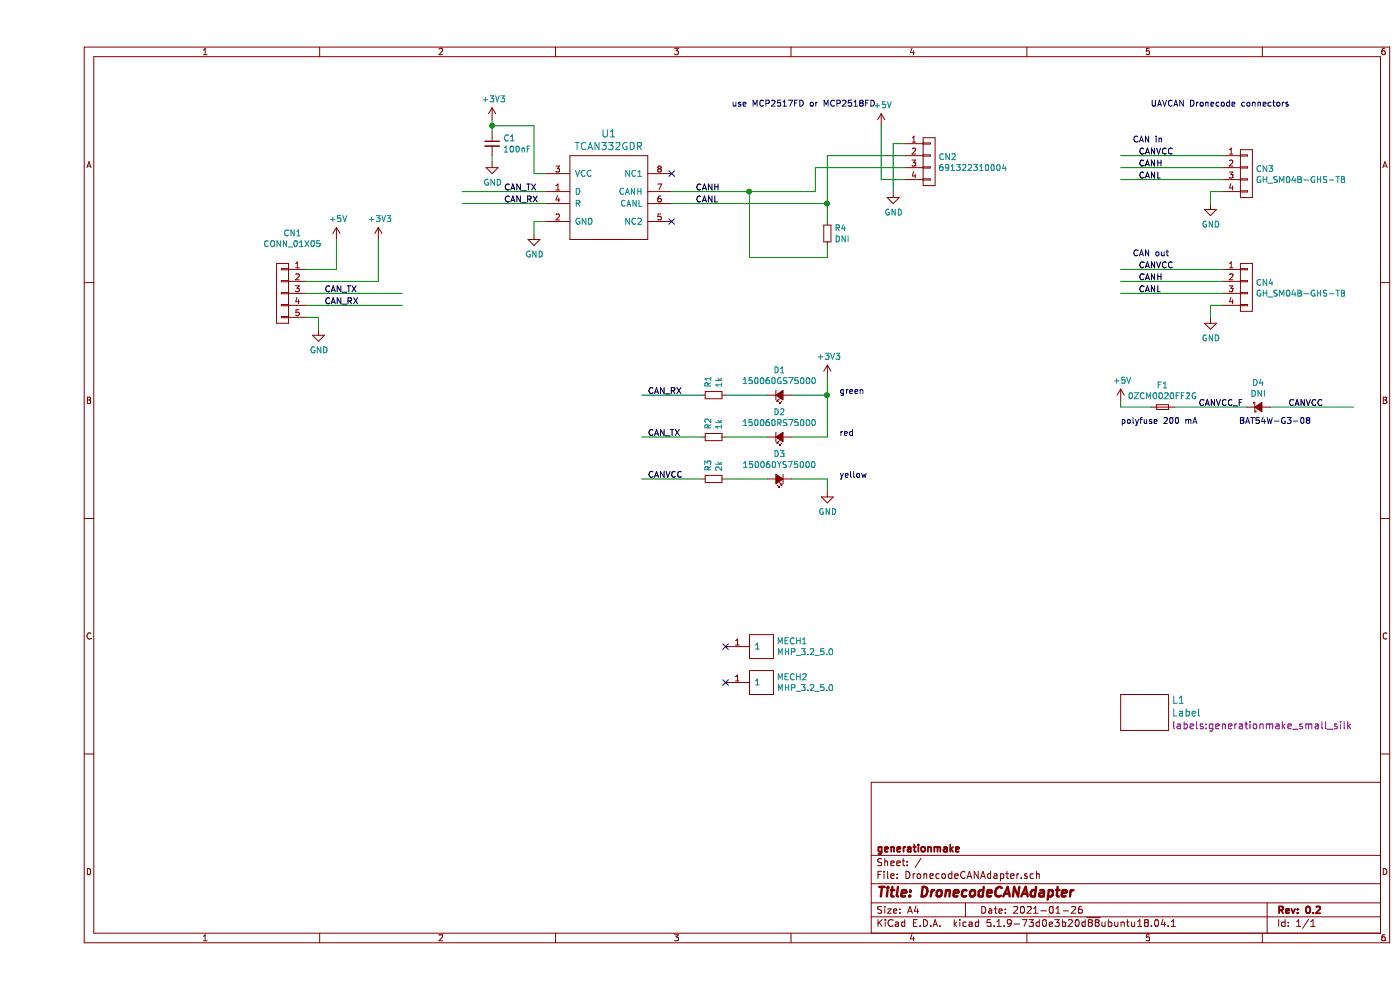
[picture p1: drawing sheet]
EESchema Schematic File Version 4
EELAYER 30 0
EELAYER END
$Descr A4 11693 8268
encoding utf-8
Sheet 1 1
Title "DronecodeCANAdapter"
Date "2021-01-26"
Rev "0.2"
Comp "generationmake"
Comment1 ""
Comment2 ""
Comment3 ""
Comment4 ""
$EndDescr
$Comp
L devices:R_0603 R?
U 1 1
P 6600 1950
AR Path="/5FD58A5B/5FD751AC" Ref="R?"  Part="1" 
AR Path="/5FD751AC" Ref="R4"  Part="1" 
F 0 "R4" H 6659 1996 50  0000 L CNN
F 1 "DNI" H 6659 1905 50  0000 L CNN
F 2 "resistors:R_0603" H 6600 1800 50  0001 C CNN
F 3 "" H 6600 1950 50  0000 C CNN
	1    6600 1950
	1    0    0    -1  
$EndComp
$Comp
L CAN-transceiver:SN65HVD232 U?
U 1 1
P 4250 2000
AR Path="/5FD58A5B/5FD751FF" Ref="U?"  Part="1" 
AR Path="/5FD751FF" Ref="U1"  Part="1" 
F 0 "U1" H 4775 2887 60  0000 C CNN
F 1 "TCAN332GDR" H 4775 2781 60  0000 C CNN
F 2 "SOIC:SOIC-8_3.9x4.9mm_Pitch1.27mm" H 5100 1950 60  0001 C CNN
F 3 "" H 4250 2150 60  0000 C CNN
	1    4250 2000
	1    0    0    -1  
$EndComp
$Comp
L mechanical-connectors:CONN_01X04 CN?
U 1 1
P 7450 1350
AR Path="/5FD58A5B/5FD75207" Ref="CN?"  Part="1" 
AR Path="/5FD75207" Ref="CN2"  Part="1" 
F 0 "CN2" H 7528 1391 50  0000 L CNN
F 1 "691322310004" H 7528 1300 50  0000 L CNN
F 2 "CON_wuerth:WR-TBL_691322310004" H 7450 1350 50  0001 C CNN
F 3 "" H 7450 1350 50  0000 C CNN
	1    7450 1350
	1    0    0    -1  
$EndComp
Wire Wire Line
	5300 1600 5950 1600
Wire Wire Line
	6500 1600 6500 1400
Wire Wire Line
	6500 1400 7250 1400
Wire Wire Line
	5300 1700 6600 1700
Wire Wire Line
	6600 1700 6600 1300
Wire Wire Line
	6600 1300 7250 1300
$Comp
L devices:C_0603 C?
U 1 1
P 3800 1200
AR Path="/5FD58A5B/5FD75213" Ref="C?"  Part="1" 
AR Path="/5FD75213" Ref="C1"  Part="1" 
F 0 "C1" H 3892 1246 50  0000 L CNN
F 1 "100nF" H 3892 1155 50  0000 L CNN
F 2 "capacitors:C_0603" H 3800 1050 50  0001 C CNN
F 3 "" H 3800 1200 50  0000 C CNN
	1    3800 1200
	1    0    0    -1  
$EndComp
$Comp
L power-supply:+3V3 #PWR?
U 1 1
P 3800 1000
AR Path="/5FD58A5B/5FD75219" Ref="#PWR?"  Part="1" 
AR Path="/5FD75219" Ref="#PWR04"  Part="1" 
F 0 "#PWR04" H 3800 850 50  0001 C CNN
F 1 "+3V3" H 3815 1173 50  0000 C CNN
F 2 "" H 3800 1000 50  0000 C CNN
F 3 "" H 3800 1000 50  0000 C CNN
	1    3800 1000
	1    0    0    -1  
$EndComp
$Comp
L power-supply:GND #PWR?
U 1 1
P 3800 1350
AR Path="/5FD58A5B/5FD7521F" Ref="#PWR?"  Part="1" 
AR Path="/5FD7521F" Ref="#PWR05"  Part="1" 
F 0 "#PWR05" H 3800 1100 50  0001 C CNN
F 1 "GND" H 3805 1177 50  0000 C CNN
F 2 "" H 3800 1350 50  0000 C CNN
F 3 "" H 3800 1350 50  0000 C CNN
	1    3800 1350
	1    0    0    -1  
$EndComp
Wire Wire Line
	3800 1300 3800 1350
Wire Wire Line
	3800 1000 3800 1050
$Comp
L power-supply:GND #PWR?
U 1 1
P 4150 1950
AR Path="/5FD58A5B/5FD75227" Ref="#PWR?"  Part="1" 
AR Path="/5FD75227" Ref="#PWR06"  Part="1" 
F 0 "#PWR06" H 4150 1700 50  0001 C CNN
F 1 "GND" H 4155 1777 50  0000 C CNN
F 2 "" H 4150 1950 50  0000 C CNN
F 3 "" H 4150 1950 50  0000 C CNN
	1    4150 1950
	1    0    0    -1  
$EndComp
$Comp
L power-supply:GND #PWR?
U 1 1
P 7150 1600
AR Path="/5FD58A5B/5FD7522D" Ref="#PWR?"  Part="1" 
AR Path="/5FD7522D" Ref="#PWR09"  Part="1" 
F 0 "#PWR09" H 7150 1350 50  0001 C CNN
F 1 "GND" H 7155 1427 50  0000 C CNN
F 2 "" H 7150 1600 50  0000 C CNN
F 3 "" H 7150 1600 50  0000 C CNN
	1    7150 1600
	1    0    0    -1  
$EndComp
Wire Wire Line
	7250 1200 7150 1200
Wire Wire Line
	7150 1200 7150 1600
Wire Wire Line
	7250 1500 7050 1500
Wire Wire Line
	7050 1500 7050 1050
Wire Wire Line
	3800 1050 4150 1050
Wire Wire Line
	4150 1050 4150 1450
Wire Wire Line
	4150 1450 4250 1450
Connection ~ 3800 1050
Wire Wire Line
	3800 1050 3800 1100
Wire Wire Line
	4250 1850 4150 1850
Wire Wire Line
	4150 1850 4150 1950
NoConn ~ 5300 1850
NoConn ~ 5300 1450
Text Label 5500 1600 0    50   ~ 0
CANH
Text Label 5500 1700 0    50   ~ 0
CANL
Wire Wire Line
	6600 1850 6600 1700
Connection ~ 6600 1700
Wire Wire Line
	6600 2050 6600 2150
Connection ~ 5950 1600
Wire Wire Line
	5950 1600 6500 1600
Wire Wire Line
	5950 1600 5950 2150
$Comp
L mechanical-connectors:CONN_01X04 CN?
U 1 1
P 10100 1450
AR Path="/5FD58A5B/5FD75257" Ref="CN?"  Part="1" 
AR Path="/5FD75257" Ref="CN3"  Part="1" 
F 0 "CN3" H 10178 1491 50  0000 L CNN
F 1 "GH_SM04B-GHS-TB" H 10178 1400 50  0000 L CNN
F 2 "Connector_JST:JST_GH_SM04B-GHS-TB_1x04-1MP_P1.25mm_Horizontal" H 10100 1450 50  0001 C CNN
F 3 "" H 10100 1450 50  0000 C CNN
	1    10100 1450
	1    0    0    -1  
$EndComp
Wire Wire Line
	9050 1400 9900 1400
Wire Wire Line
	9050 1500 9900 1500
Text Label 9200 1400 0    50   ~ 0
CANH
Text Label 9200 1500 0    50   ~ 0
CANL
$Comp
L power-supply:GND #PWR?
U 1 1
P 9800 1700
AR Path="/5FD58A5B/5FD75261" Ref="#PWR?"  Part="1" 
AR Path="/5FD75261" Ref="#PWR011"  Part="1" 
F 0 "#PWR011" H 9800 1450 50  0001 C CNN
F 1 "GND" H 9805 1527 50  0000 C CNN
F 2 "" H 9800 1700 50  0000 C CNN
F 3 "" H 9800 1700 50  0000 C CNN
	1    9800 1700
	1    0    0    -1  
$EndComp
Wire Wire Line
	9900 1600 9800 1600
Wire Wire Line
	9800 1600 9800 1700
Text Notes 9150 1200 0    50   ~ 0
CAN in
Text Notes 9300 900  0    50   ~ 0
UAVCAN Dronecode connectors
$Comp
L mechanical-connectors:CONN_01X04 CN?
U 1 1
P 10100 2400
AR Path="/5FD58A5B/5FD7526B" Ref="CN?"  Part="1" 
AR Path="/5FD7526B" Ref="CN4"  Part="1" 
F 0 "CN4" H 10178 2441 50  0000 L CNN
F 1 "GH_SM04B-GHS-TB" H 10178 2350 50  0000 L CNN
F 2 "Connector_JST:JST_GH_SM04B-GHS-TB_1x04-1MP_P1.25mm_Horizontal" H 10100 2400 50  0001 C CNN
F 3 "" H 10100 2400 50  0000 C CNN
	1    10100 2400
	1    0    0    -1  
$EndComp
Wire Wire Line
	9050 2350 9900 2350
Wire Wire Line
	9050 2450 9900 2450
Text Label 9200 2350 0    50   ~ 0
CANH
Text Label 9200 2450 0    50   ~ 0
CANL
$Comp
L power-supply:GND #PWR?
U 1 1
P 9800 2650
AR Path="/5FD58A5B/5FD75275" Ref="#PWR?"  Part="1" 
AR Path="/5FD75275" Ref="#PWR012"  Part="1" 
F 0 "#PWR012" H 9800 2400 50  0001 C CNN
F 1 "GND" H 9805 2477 50  0000 C CNN
F 2 "" H 9800 2650 50  0000 C CNN
F 3 "" H 9800 2650 50  0000 C CNN
	1    9800 2650
	1    0    0    -1  
$EndComp
Wire Wire Line
	9900 2550 9800 2550
Wire Wire Line
	9800 2550 9800 2650
Text Notes 9150 2150 0    50   ~ 0
CAN out
$Comp
L devices:D_Schottky_Small D?
U 1 1
P 10200 3400
AR Path="/5FD58A5B/5FD7527E" Ref="D?"  Part="1" 
AR Path="/5FD7527E" Ref="D4"  Part="1" 
F 0 "D4" H 10200 3605 50  0000 C CNN
F 1 "DNI" H 10200 3514 50  0000 C CNN
F 2 "diodes:SOD-123" V 10200 3400 50  0001 C CNN
F 3 "" V 10200 3400 50  0000 C CNN
	1    10200 3400
	1    0    0    -1  
$EndComp
$Comp
L power-supply:+5V #PWR?
U 1 1
P 9050 3350
AR Path="/5FD58A5B/5FD75284" Ref="#PWR?"  Part="1" 
AR Path="/5FD75284" Ref="#PWR010"  Part="1" 
F 0 "#PWR010" H 9050 3200 50  0001 C CNN
F 1 "+5V" H 9065 3523 50  0000 C CNN
F 2 "" H 9050 3350 50  0000 C CNN
F 3 "" H 9050 3350 50  0000 C CNN
	1    9050 3350
	1    0    0    -1  
$EndComp
Wire Wire Line
	9050 3400 9050 3350
Text Label 9200 2250 0    50   ~ 0
CANVCC
Text Label 9200 1300 0    50   ~ 0
CANVCC
Text Label 9700 3400 0    50   ~ 0
CANVCC_F
Wire Wire Line
	9050 2250 9900 2250
Wire Wire Line
	9050 1300 9900 1300
$Comp
L devices:Label L?
U 1 1
P 9250 5950
AR Path="/5FD58A5B/5FD7A91A" Ref="L?"  Part="1" 
AR Path="/5FD7A91A" Ref="L1"  Part="1" 
F 0 "L1" H 9478 6056 60  0000 L CNN
F 1 "Label" H 9478 5950 60  0000 L CNN
F 2 "labels:generationmake_small_silk" H 9478 5844 60  0000 L CNN
F 3 "" H 9250 5950 60  0000 C CNN
	1    9250 5950
	1    0    0    -1  
$EndComp
$Comp
L power-supply:+5V #PWR?
U 1 1
P 7050 1050
AR Path="/5FD58A5B/5FDA7E98" Ref="#PWR?"  Part="1" 
AR Path="/5FDA7E98" Ref="#PWR08"  Part="1" 
F 0 "#PWR08" H 7050 900 50  0001 C CNN
F 1 "+5V" H 7065 1223 50  0000 C CNN
F 2 "" H 7050 1050 50  0000 C CNN
F 3 "" H 7050 1050 50  0000 C CNN
	1    7050 1050
	1    0    0    -1  
$EndComp
Text Notes 5800 900  0    50   ~ 0
use MCP2517FD or MCP2518FD
$Comp
L devices:F_Small F1
U 1 1
P 9400 3400
F 0 "F1" H 9400 3585 50  0000 C CNN
F 1 "0ZCM0020FF2G" H 9400 3494 50  0000 C CNN
F 2 "resistors:R_0603" H 9400 3400 50  0001 C CNN
F 3 "" H 9400 3400 50  0000 C CNN
	1    9400 3400
	1    0    0    -1  
$EndComp
Text Label 10450 3400 0    50   ~ 0
CANVCC
Text Notes 9050 3550 0    50   ~ 0
polyfuse 200 mA
Wire Wire Line
	9050 3400 9300 3400
Wire Wire Line
	9500 3400 10100 3400
Wire Wire Line
	11000 3400 10300 3400
$Comp
L devices:Led_Small D1
U 1 1
P 6200 3300
F 0 "D1" H 6200 3095 50  0000 C CNN
F 1 "150060GS75000" H 6200 3186 50  0000 C CNN
F 2 "LEDs:LED_0603" V 6200 3300 50  0001 C CNN
F 3 "" V 6200 3300 50  0000 C CNN
	1    6200 3300
	1    0    0    1   
$EndComp
$Comp
L devices:R_0603 R?
U 1 1
P 5650 3300
AR Path="/5FD58A5B/5FF1C600" Ref="R?"  Part="1" 
AR Path="/5FF1C600" Ref="R1"  Part="1" 
F 0 "R1" H 5709 3346 50  0000 L CNN
F 1 "1k" H 5709 3255 50  0000 L CNN
F 2 "resistors:R_0603" H 5650 3150 50  0001 C CNN
F 3 "" H 5650 3300 50  0000 C CNN
	1    5650 3300
	0    -1   -1   0   
$EndComp
Text Notes 6700 3300 0    50   ~ 0
green
$Comp
L devices:Led_Small D2
U 1 1
P 6200 3650
F 0 "D2" H 6200 3445 50  0000 C CNN
F 1 "150060RS75000" H 6200 3536 50  0000 C CNN
F 2 "LEDs:LED_0603" V 6200 3650 50  0001 C CNN
F 3 "" V 6200 3650 50  0000 C CNN
	1    6200 3650
	1    0    0    1   
$EndComp
$Comp
L devices:R_0603 R?
U 1 1
P 5650 3650
AR Path="/5FD58A5B/5FF1E7A3" Ref="R?"  Part="1" 
AR Path="/5FF1E7A3" Ref="R2"  Part="1" 
F 0 "R2" H 5709 3696 50  0000 L CNN
F 1 "1k" H 5709 3605 50  0000 L CNN
F 2 "resistors:R_0603" H 5650 3500 50  0001 C CNN
F 3 "" H 5650 3650 50  0000 C CNN
	1    5650 3650
	0    -1   -1   0   
$EndComp
Text Notes 6700 3650 0    50   ~ 0
red
$Comp
L devices:Led_Small D3
U 1 1
P 6200 4000
F 0 "D3" H 6200 3795 50  0000 C CNN
F 1 "150060YS75000" H 6200 3886 50  0000 C CNN
F 2 "LEDs:LED_0603" V 6200 4000 50  0001 C CNN
F 3 "" V 6200 4000 50  0000 C CNN
	1    6200 4000
	-1   0    0    1   
$EndComp
$Comp
L devices:R_0603 R?
U 1 1
P 5650 4000
AR Path="/5FD58A5B/5FF23B7B" Ref="R?"  Part="1" 
AR Path="/5FF23B7B" Ref="R3"  Part="1" 
F 0 "R3" H 5709 4046 50  0000 L CNN
F 1 "2k" H 5709 3955 50  0000 L CNN
F 2 "resistors:R_0603" H 5650 3850 50  0001 C CNN
F 3 "" H 5650 4000 50  0000 C CNN
	1    5650 4000
	0    -1   -1   0   
$EndComp
Text Notes 6700 4000 0    50   ~ 0
yellow
$Comp
L power-supply:GND #PWR?
U 1 1
P 6600 4100
AR Path="/5FD58A5B/5FF295E3" Ref="#PWR?"  Part="1" 
AR Path="/5FF295E3" Ref="#PWR07"  Part="1" 
F 0 "#PWR07" H 6600 3850 50  0001 C CNN
F 1 "GND" H 6605 3927 50  0000 C CNN
F 2 "" H 6600 4100 50  0000 C CNN
F 3 "" H 6600 4100 50  0000 C CNN
	1    6600 4100
	1    0    0    -1  
$EndComp
Wire Wire Line
	6300 3300 6600 3300
Wire Wire Line
	6600 3300 6600 3650
Wire Wire Line
	5050 3300 5550 3300
Wire Wire Line
	5050 3650 5550 3650
Wire Wire Line
	5050 4000 5550 4000
Wire Wire Line
	5750 3300 6100 3300
Wire Wire Line
	5750 3650 6100 3650
Wire Wire Line
	5750 4000 6100 4000
Wire Wire Line
	6300 3650 6600 3650
Wire Wire Line
	6300 4000 6600 4000
Wire Wire Line
	6600 4000 6600 4100
Text Label 5100 3650 0    50   ~ 0
CAN_TX
Text Label 5100 3300 0    50   ~ 0
CAN_RX
Text Label 5100 4000 0    50   ~ 0
CANVCC
Text Label 3900 1700 0    50   ~ 0
CAN_RX
Text Label 3900 1600 0    50   ~ 0
CAN_TX
Wire Wire Line
	3550 1600 4250 1600
Wire Wire Line
	3550 1700 4250 1700
Wire Wire Line
	6600 2150 5950 2150
$Comp
L mechanical-connectors:CONN_01X05 CN1
U 1 1
P 2050 2450
F 0 "CN1" H 1967 2955 50  0000 C CNN
F 1 "CONN_01X05" H 1967 2864 50  0000 C CNN
F 2 "pin_headers:Pin_Header_Straight_1x05" H 1967 2773 50  0001 C CNN
F 3 "" H 2050 2450 50  0000 C CNN
	1    2050 2450
	-1   0    0    -1  
$EndComp
$Comp
L power-supply:+3V3 #PWR?
U 1 1
P 2850 2000
AR Path="/5FD58A5B/5FF2D35C" Ref="#PWR?"  Part="1" 
AR Path="/5FF2D35C" Ref="#PWR03"  Part="1" 
F 0 "#PWR03" H 2850 1850 50  0001 C CNN
F 1 "+3V3" H 2865 2173 50  0000 C CNN
F 2 "" H 2850 2000 50  0000 C CNN
F 3 "" H 2850 2000 50  0000 C CNN
	1    2850 2000
	1    0    0    -1  
$EndComp
$Comp
L power-supply:+5V #PWR?
U 1 1
P 2500 2000
AR Path="/5FD58A5B/5FF2DF60" Ref="#PWR?"  Part="1" 
AR Path="/5FF2DF60" Ref="#PWR02"  Part="1" 
F 0 "#PWR02" H 2500 1850 50  0001 C CNN
F 1 "+5V" H 2515 2173 50  0000 C CNN
F 2 "" H 2500 2000 50  0000 C CNN
F 3 "" H 2500 2000 50  0000 C CNN
	1    2500 2000
	1    0    0    -1  
$EndComp
$Comp
L power-supply:GND #PWR?
U 1 1
P 2350 2750
AR Path="/5FD58A5B/5FF2F2BF" Ref="#PWR?"  Part="1" 
AR Path="/5FF2F2BF" Ref="#PWR01"  Part="1" 
F 0 "#PWR01" H 2350 2500 50  0001 C CNN
F 1 "GND" H 2355 2577 50  0000 C CNN
F 2 "" H 2350 2750 50  0000 C CNN
F 3 "" H 2350 2750 50  0000 C CNN
	1    2350 2750
	1    0    0    -1  
$EndComp
Wire Wire Line
	3050 2450 2250 2450
Wire Wire Line
	3050 2550 2250 2550
Wire Wire Line
	2250 2650 2350 2650
Wire Wire Line
	2350 2650 2350 2750
Wire Wire Line
	2250 2250 2500 2250
Wire Wire Line
	2500 2250 2500 2000
Wire Wire Line
	2250 2350 2850 2350
Wire Wire Line
	2850 2350 2850 2000
Text Label 2400 2450 0    50   ~ 0
CAN_TX
Text Label 2400 2550 0    50   ~ 0
CAN_RX
$Comp
L MECH_mounting-holes:MHP_3.2_5.0 MECH1
U 1 1
P 6050 5400
F 0 "MECH1" H 6178 5446 50  0000 L CNN
F 1 "MHP_3.2_5.0" H 6178 5355 50  0000 L CNN
F 2 "MECH_mounting_holes:MHP_3.2_5.0" H 5950 5450 50  0001 C CNN
F 3 "" H 6050 5400 50  0001 C CNN
	1    6050 5400
	1    0    0    -1  
$EndComp
NoConn ~ 5750 5400
$Comp
L MECH_mounting-holes:MHP_3.2_5.0 MECH2
U 1 1
P 6050 5700
F 0 "MECH2" H 6178 5746 50  0000 L CNN
F 1 "MHP_3.2_5.0" H 6178 5655 50  0000 L CNN
F 2 "MECH_mounting_holes:MHP_3.2_5.0" H 5950 5750 50  0001 C CNN
F 3 "" H 6050 5700 50  0001 C CNN
	1    6050 5700
	1    0    0    -1  
$EndComp
NoConn ~ 5750 5700
Text Notes 10000 3550 0    50   ~ 0
 BAT54W-G3-08
$Comp
L power-supply:+3V3 #PWR?
U 1 1
P 6600 3150
AR Path="/5FD58A5B/600F7B1B" Ref="#PWR?"  Part="1" 
AR Path="/600F7B1B" Ref="#PWR0101"  Part="1" 
F 0 "#PWR0101" H 6600 3000 50  0001 C CNN
F 1 "+3V3" H 6615 3323 50  0000 C CNN
F 2 "" H 6600 3150 50  0000 C CNN
F 3 "" H 6600 3150 50  0000 C CNN
	1    6600 3150
	1    0    0    -1  
$EndComp
Wire Wire Line
	6600 3300 6600 3150
Connection ~ 6600 3300
$EndSCHEMATC
